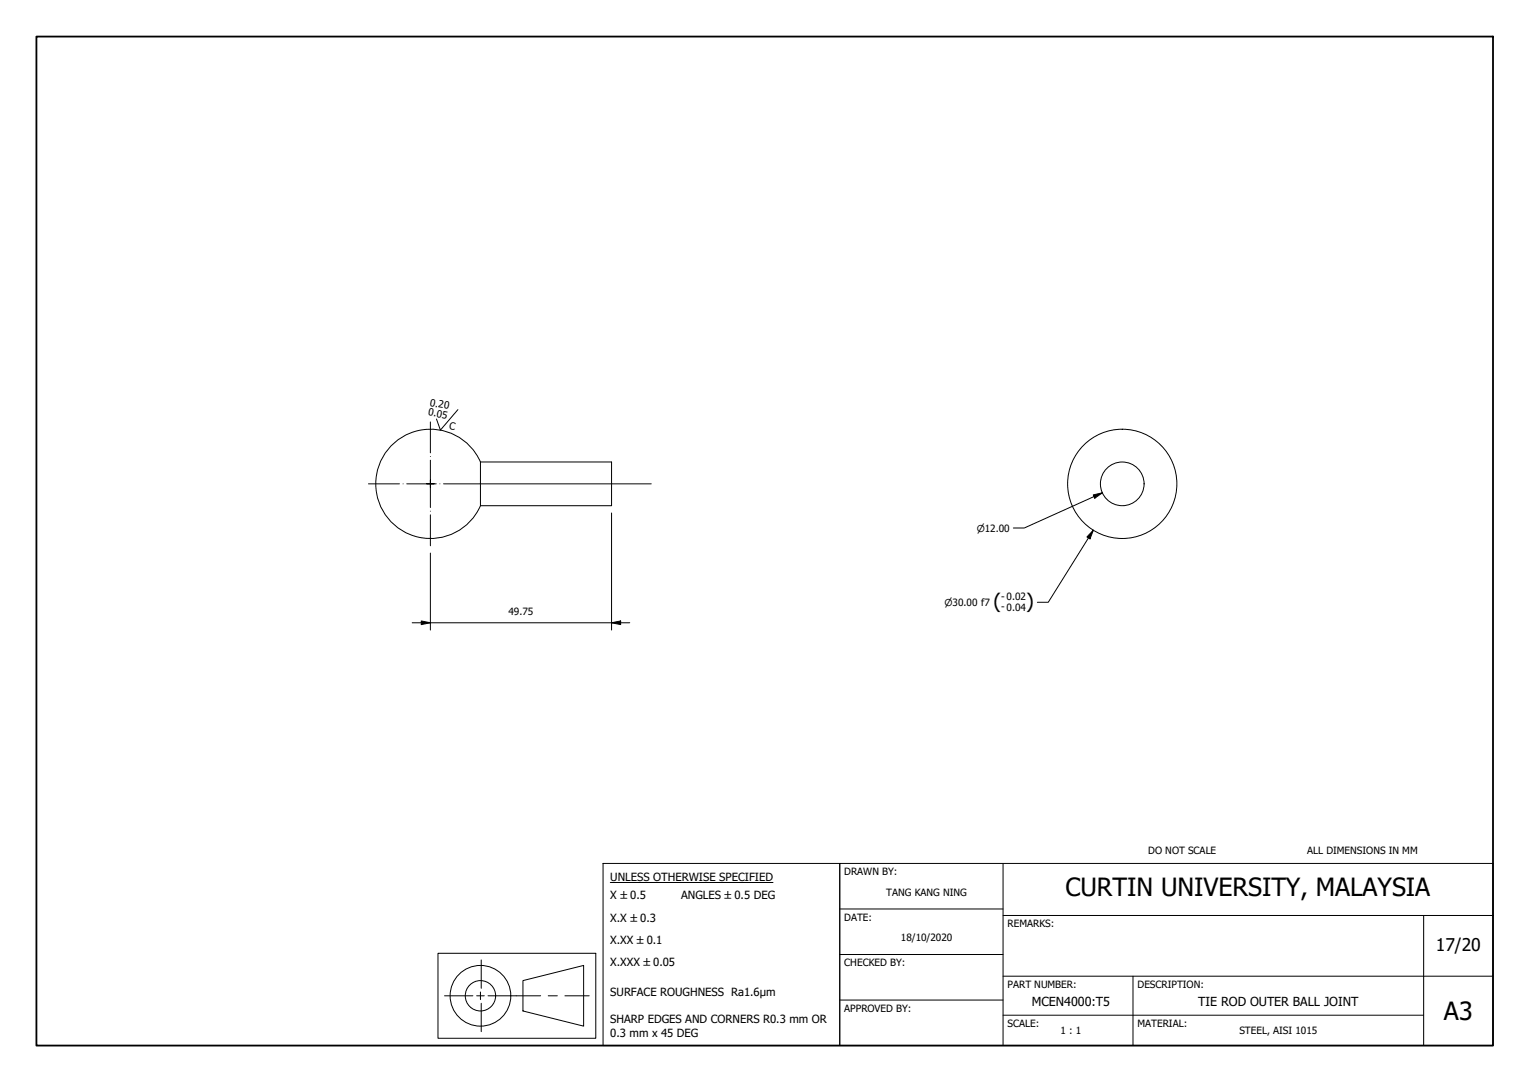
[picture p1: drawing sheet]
<svg xmlns="http://www.w3.org/2000/svg" width="420mm" height="297mm" viewBox="0 0 420 297" stroke-linecap="round" stroke-linejoin="round" font-family="sans-serif">
<!-- layer: Visible (ISO) -->
<g fill="none" stroke="#000" stroke-width=".27">
<path d="M131.9 126.8v12M131.9 126.8h36v12h-36M131.9 126.8a15 15 0 0 0-22.9-5.8 15 15 0 0 0 0 23.7 15 15 0 0 0 22.9-5.9"/>
<circle cx="308.2" cy="132.8" r="15"/>
<circle cx="308.2" cy="132.8" r="6"/>
</g>
<!-- layer: Border (ISO) -->
<path d="M10 10h400v277h-400z" fill="none" stroke="#000" stroke-width=".5"/>
<!-- layer: Title (ISO) -->
<g fill="none" stroke="#000" stroke-width=".27">
<path d="M165.6 237h65v50h-65zM230.6 237h179.4v50h-179.4zM275.5 237v50M167.6 242.3h44.7M230.6 249.5h44.9M275.5 251.3h134.5M391 251.3v35.7M120.3 261.7h43.3v23.3h-43.3zM122.1 273.4h7.8M130.9 273.4h2.1M131.9 272.3v2.1M132.2 263.5v7.8"/>
<path d="M132.2 275.4v7.8M134 273.4h14.5M143.6 269.2l16.7-4.2v16.7l-16.7-4.2zM150.5 273.4h2.6M155.1 273.4h6.7M230.6 274.5h44.9M230.6 262h44.9M275.5 278.7h115.5M275.5 268h134.5M311.1 268v19"/>
<circle cx="131.9" cy="273.4" r="8.3"/>
<circle cx="131.9" cy="273.4" r="4.2"/>
</g>
<!-- layer: Center Mark (ISO) -->
<path d="M118.2 115.8v8.5M101.2 132.8h8.5M110.7 132.8h.1M111.7 132.8h6.5h-1M118.2 126.3v6.5v-1M118.2 133.8v-1v6.5M118.2 125.3h.1M119.2 132.8h-1h1.6M120.8 132.8h.1M121.8 132.8h57M118.2 140.3h.1M118.2 141.3v8.5" fill="none" stroke="#000" stroke-width=".27"/>
<!-- layer: Dimension (ISO) -->
<path d="M300.2 135.9l2.5-.6-2.1 1.5zM302.7 135.3l-21.4 9.7h-3M118.2 151.8v21.2M167.9 140.8v32.2M300.2 145.5l-.9 2.4-.8-.5zM300.2 145.5l-12.3 19.8h-3M113.2 171h59.7M115.7 170.5l2.5 .5-2.5 .5zM167.9 171l2.5-.5v1z" fill="none" stroke="#000" stroke-width=".27"/>
<g fill="#000">
<path d="M300.2 135.9l2.5-.6-2.1 1.5z" fill-rule="evenodd"/>
<path d="M300.2 145.5l-.9 2.4-.8-.5z" fill-rule="evenodd"/>
<path d="M115.7 170.5l2.5 .5-2.5 .5z" fill-rule="evenodd"/>
<path d="M167.9 171l2.5-.5v1z" fill-rule="evenodd"/>
</g>
<!-- layer: Symbol (ISO) -->
<path d="M125.7 112.5l-4.8 5.6-1-3.1" fill="none" stroke="#000" stroke-width=".27"/>
<g font-size="6.9">
<text x="292.6" y="246.1">CURTIN UNIVERSITY, MALAYSIA</text>
<text x="396.5" y="280">A3</text>
</g>
<g font-size="5.5">
<text x="272.8" y="166.9">(</text>
<text x="281.8" y="166.9">)</text>
</g>
<text font-size="4.8" x="394.3" y="261.1">17/20</text>
<g font-size="3.4">
<text x="283.4" y="276.2">MCEN4000:T5</text>
<text x="329.1" y="276.2">TIE ROD OUTER BALL JOINT</text>
</g>
<g font-size="3.1">
<text x="167.6" y="241.8">UNLESS OTHERWISE SPECIFIED</text>
<text x="167.6" y="246.9">X ±0.5</text>
<text x="187.1" y="246.9">ANGLES ±0.5 DEG</text>
<text x="167.6" y="253">X.X ±0.3</text>
<text x="167.6" y="259.1">X.XX ±0.1</text>
<text x="167.6" y="265.1">X.XXX ±0.05</text>
<text x="167.6" y="273.5">SURFACE ROUGHNESS Ra1.6µm</text>
<text x="167.6" y="280.9">SHARP EDGES AND CORNERS R0.3 mm OR</text>
<text x="167.6" y="284.6">0.3 mm x 45 DEG</text>
</g>
<g font-size="2.7">
<text x="117.5" y="113.9" transform="rotate(11 117.5 113.9)">0.05</text>
<text x="118" y="111.4" transform="rotate(11 118 111.4)">0.20</text>
<text x="123.3" y="117.7" transform="rotate(11 123.3 117.7)">C</text>
<text x="274.9" y="167.5">- 0.04</text>
<text x="274.9" y="164.7">- 0.02</text>
<text x="139.6" y="168.9">49.75</text>
<text x="315.3" y="234.4">DO NOT SCALE</text>
<text x="359" y="234.4">ALL DIMENSIONS IN MM</text>
<text x="231.9" y="240.3">DRAWN BY:</text>
<text x="243.4" y="245.9">TANG KANG NING</text>
<text x="231.9" y="252.8">DATE:</text>
<text x="276.7" y="254.6">REMARKS:</text>
<text x="247.4" y="258.2">18/10/2020</text>
<text x="231.9" y="265.3">CHECKED BY:</text>
<text x="276.7" y="271.2">PART NUMBER:</text>
<text x="312.4" y="271.3">DESCRIPTION:</text>
<text x="231.9" y="277.8">APPROVED BY:</text>
<text x="276.7" y="282">SCALE:</text>
<text x="312.4" y="282">MATERIAL:</text>
<text x="291.3" y="284">1 : 1</text>
<text x="340.4" y="284">STEEL, AISI 1015</text>
</g>
<g font-size="2.6">
<text x="268.2" y="145.9">⌀12.00</text>
<text x="259.4" y="166.4">⌀30.00 f7</text>
</g>
</svg>
